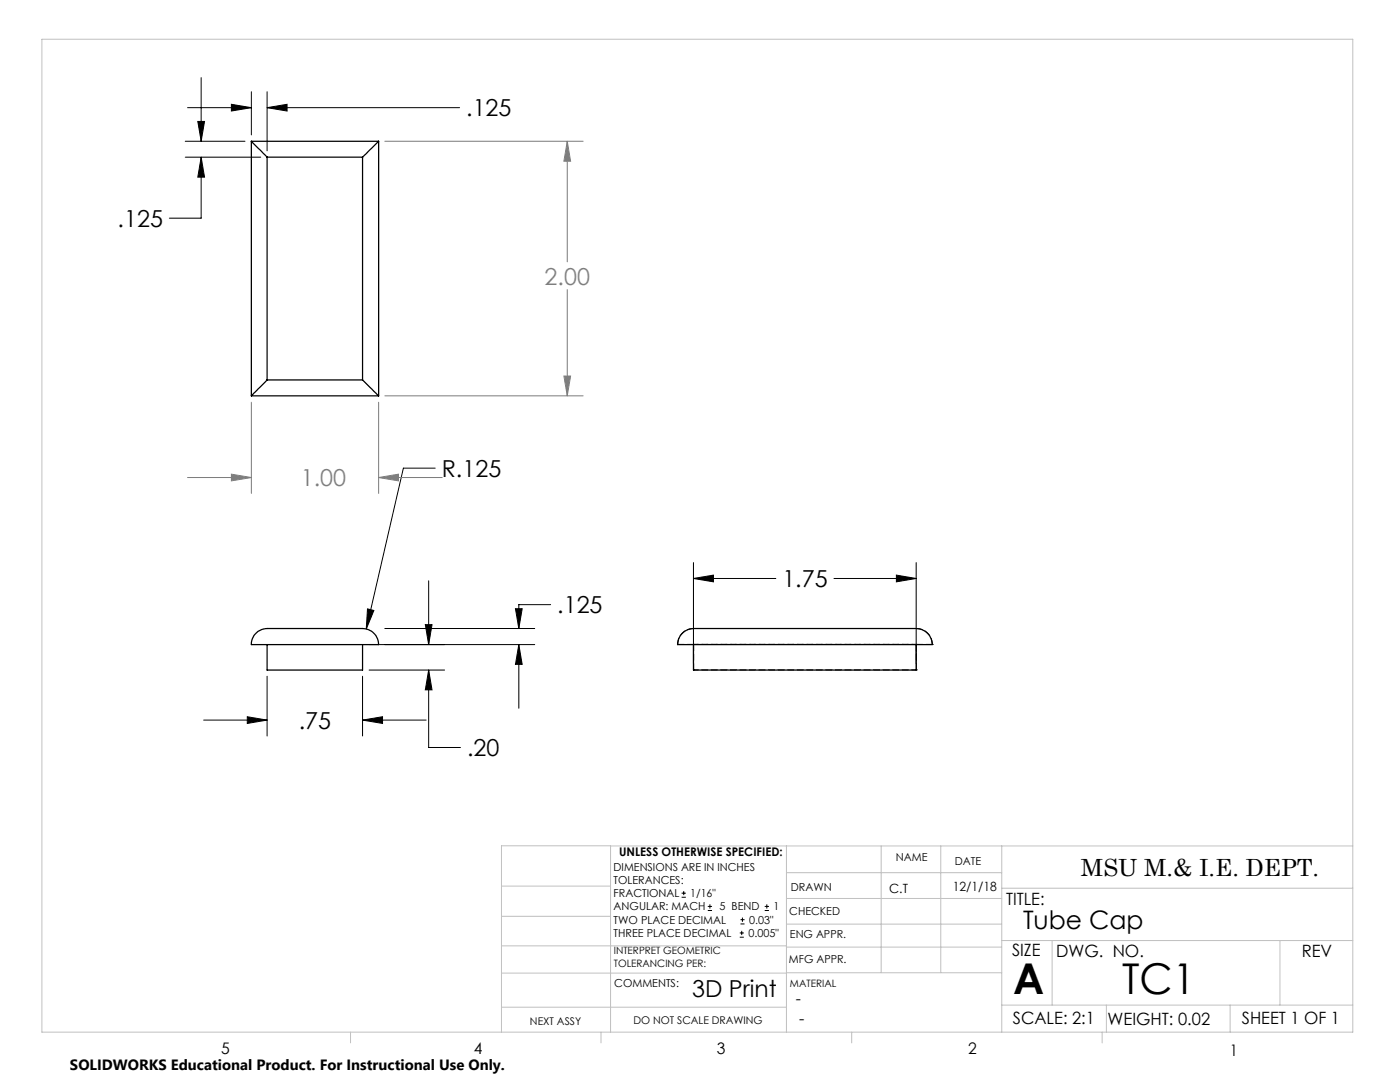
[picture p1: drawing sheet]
<svg xmlns="http://www.w3.org/2000/svg" width="279mm" height="216mm" viewBox="0 0 279 216" stroke-linecap="round" stroke-linejoin="round" font-family="sans-serif">
<g fill="none" stroke="#000" stroke-width=".2">
<path d="M40.1 15.5v12.7M50.2 18.3v8.6M53.3 18.3v11.8M37 28.2h11.9M37 31.4h15M37.4 21.5h12.8M39.5 24.2h1.3l-.7 4zM40.1 31.4l.7 3.9h-1.3zM40.1 31.4v12.1h-6.3M46.2 20.8l4 .7-4 .7zM53.3 21.5l4-.7v1.4zM53.3 21.5h38.4"/>
<path d="M86.9 93.4h-6.4l-7.4 32.1M85.5 115.9v12.7M138.4 115.4l4-.6v1.3zM138.4 112.3v20.1M138.4 115.4h16.4M166.4 115.4h16.4M178.9 114.8l3.9 .6-3.9 .7zM182.8 112.3v20.1M53.3 134.9v12M72.4 134.9v12M73.3 121.5l1.3 .3-1.5 3.7zM73.7 133.7h15"/>
<path d="M73.7 128.6h33M76.8 125.4h29.9M84.9 124.6h1.3l-.7 4zM85.5 133.7l.7 4h-1.3zM85.5 133.7v15.5h6.4M102.9 121.5h1.3l-.7 3.9zM103.5 128.6l.7 4h-1.3zM103.5 128.6v12.7M109.9 120.7h-6.4v4.7M40.6 143.7h12.7M49.4 143l3.9 .7-3.9 .7zM72.4 143.7l3.9-.7v1.4z"/>
<path d="M72.4 143.7h12.7M136 179h.9M136 178.2h.9M136.5 177.8v.8M141.3 181.7h.8M141.3 180.9h.8M141.7 180.4v.9M147.6 187h.8M147.6 186.2h.8M147.8 184.4h.8M147.8 183.5h.8M148 185.7v.9"/>
<path d="M148.2 183.1v.8M152.6 181.7h.9M152.6 180.9h.9M153 180.4v.9"/>
</g>
<path d="M76.8 28.2h39.6M113.2 28.2l.7 4h-1.4zM113.2 28.2v24M113.2 57.8v21.2M76.8 79h39.6M112.5 75h1.4l-.7 4zM37.4 95.3h12.8M46.2 94.6l4 .7-4 .7zM50.2 80.3v18.2M75.6 95.3l3.9-.7v1.4zM75.6 80.3v18.2M75.6 95.3h12.7" fill="none" stroke="#808080" stroke-width=".2"/>
<g fill="none" stroke="#c0c0c0" stroke-width=".2">
<path d="M8.4 7.8h261.6v198.2h-261.6zM100.1 176.8h21.7M121.8 168.8v37.2M157 168.8v37.2M157 179.3h42.9M157 174.1h42.9M175.9 168.8v25.3M187.7 168.8v25.3M199.9 177.2h70.1M199.9 168.8v37.2M270 168.8h-169.9v37.2M100.1 194.2h56.9"/>
<path d="M100.1 188.7h56.9M100.1 182.8h21.7M157 194.1h42.9M157 184.4h42.9M157 189h42.9M199.9 187.7h70.1M210 187.7v12.9M255.4 187.7v12.9M70 206v2.1M100.1 201h56.9M119.9 206v2.1M170 206v2.1"/>
<path d="M199.9 200.6h70.1M220 206v2.1M220.8 200.6v5.4M245.5 200.6v5.4"/>
</g>
<path d="M49.4 143l3.9 .7-3.9 .7zM72.4 143.7l3.9-.7v1.4zM85.5 133.7l.7 4h-1.3zM84.9 124.6h1.3l-.7 4zM103.5 128.6l.7 4h-1.3zM102.9 121.5h1.3l-.7 3.9zM73.3 121.5l-.2 4 1.5-3.7zM46.2 20.8l4 .7-4 .7zM53.3 21.5l4-.7v1.4zM39.5 24.2h1.3l-.7 4zM40.1 31.4l.7 3.9h-1.3zM138.4 115.4l4-.6v1.3zM178.9 114.8l3.9 .6-3.9 .7z" fill="#000"/>
<path d="M112.5 75h1.4l-.7 4zM113.2 28.2l.7 4h-1.4zM75.6 95.3l3.9-.7v1.4zM46.2 94.6l4 .7-4 .7z" fill="#808080"/>
<g fill="none" stroke="#000" stroke-width=".25">
<path d="M50.2 28.2l3.1 3.2M50.2 28.2h25.4M50.2 28.2v50.8M53.3 31.4v44.4M53.3 31.4h19.1M72.4 31.4v44.4M75.6 28.2l-3.2 3.2M75.6 28.2v50.8M50.2 79h25.4M53.3 75.8l-3.1 3.2M53.3 75.8h19.1M72.4 75.8l3.2 3.2"/>
<path d="M51.2 126.2l1-.6 1.1-.2h19.1a3.2 3.2 0 0 1 3.2 3.2h-25.4l.1-1.1 .4-.7zM53.3 128.6v5.1h19.1v-5.1M136.3 126.2l1-.6 1.1-.2h44.4a3.2 3.2 0 0 1 3.3 3.2h-50.9l.2-1.1 .4-.7zM138.4 128.6v5.1h44.4v-5.1"/>
</g>
<g fill="none" stroke="#000" stroke-width=".2" stroke-dasharray="1.3 .6">
<path d="M135.3 128.6a3.2 3.2 0 0 1 3.1-3.2M135.3 128.6h.1M138.4 128.6v5.1M138.4 125.4h.1M138.4 133.7h.1M138.4 128.6h.1M182.9 133.7h.1M182.9 128.6h.1M182.9 125.4h.1M182.9 128.6v5.1M186.1 128.6h.1M186.1 128.6h-50.8"/>
<path d="M186.1 128.6a3.2 3.2 0 0 0-3.2-3.2"/>
</g>
<path d="M138.4 128.6h44.5M182.9 125.4h-44.5M182.9 133.7h-44.5M182.9 128.6h-44.5" fill="none" stroke="#000" stroke-width=".2" stroke-dasharray="1.3 .6" stroke-dashoffset=".3"/>
<g font-size="8.5">
<text x="202.2" y="198.3">A</text>
<text x="224" y="198.3">TC1</text>
</g>
<text font-size="5.1" x="204.2" y="185.4">Tube Cap</text>
<g font-size="4.7">
<text x="93" y="23.2">.125</text>
<text x="23.5" y="45.3">.125</text>
<text x="88.2" y="95.2">R.125</text>
<text x="156.1" y="117.2">1.75</text>
<text x="111.2" y="122.4">.125</text>
<text x="59.6" y="145.4">.75</text>
<text x="93.2" y="150.9">.20</text>
<text x="215.7" y="174.7">MSU M.&amp; I.E. DEPT.</text>
<text x="138.1" y="198.9">3D Print</text>
</g>
<g font-size="4.7" fill="#808080">
<text x="108.7" y="56.8">2.00</text>
<text x="60" y="97">1.00</text>
</g>
<g font-size="3.4">
<text x="200.8" y="180.5">TITLE:</text>
<text x="202" y="190.8">SIZE</text>
<text x="210.8" y="190.9">DWG. NO.</text>
<text x="259.8" y="191">REV</text>
<text x="202.1" y="204.4">SCALE: 2:1</text>
<text x="221" y="204.5">WEIGHT: 0.02</text>
<text x="247.8" y="204.4">SHEET 1 OF 1</text>
</g>
<g font-size="3.2">
<text x="158.8" y="200.4">-</text>
<text x="159.5" y="204.4">-</text>
<text x="44.2" y="210.4">5</text>
<text x="94.6" y="210.3">4</text>
<text x="143.1" y="210.4">3</text>
<text x="193.2" y="210.3">2</text>
<text x="245.4" y="210.6">1</text>
</g>
<text font-size="3" x="14" y="213.5">SOLIDWORKS Educational Product. For Instructional Use Only.</text>
<g font-size="2.5">
<text x="177.5" y="178.2">C.T</text>
<text x="190.1" y="177.8">12/1/18</text>
</g>
<text font-size="2.4" x="123.6" y="170.8">UNLESS OTHERWISE SPECIFIED:</text>
<g font-size="2.2">
<text x="122.5" y="173.7">DIMENSIONS ARE IN INCHES</text>
<text x="178.8" y="171.8">NAME</text>
<text x="190.6" y="172.5">DATE</text>
<text x="122.5" y="176.4">TOLERANCES:</text>
<text x="122.5" y="179">FRACTIONAL</text>
<text x="137.8" y="179">1/16&quot;</text>
<text x="157.8" y="177.8">DRAWN</text>
<text x="122.5" y="184.3">TWO PLACE DECIMAL</text>
<text x="122.5" y="181.7">ANGULAR: MACH</text>
<text x="143.6" y="181.7">5 BEND</text>
<text x="149.5" y="184.3">0.03&quot;</text>
<text x="154.4" y="181.7">1</text>
<text x="157.5" y="182.5">CHECKED</text>
<text x="122.5" y="187">THREE PLACE DECIMAL</text>
<text x="149.4" y="187">0.005&quot;</text>
<text x="157.6" y="187.2">ENG APPR.</text>
<text x="122.6" y="197">COMMENTS:</text>
<text x="157.4" y="192.2">MFG APPR.</text>
</g>
<g font-size="2.1">
<text x="105.8" y="204.5">NEXT ASSY</text>
<text x="126.4" y="204.3">DO NOT SCALE DRAWING</text>
</g>
<g font-size="2">
<text x="122.5" y="190.4">INTERPRET GEOMETRIC</text>
<text x="122.5" y="192.9">TOLERANCING PER:</text>
<text x="157.7" y="197">MATERIAL</text>
</g>
</svg>
